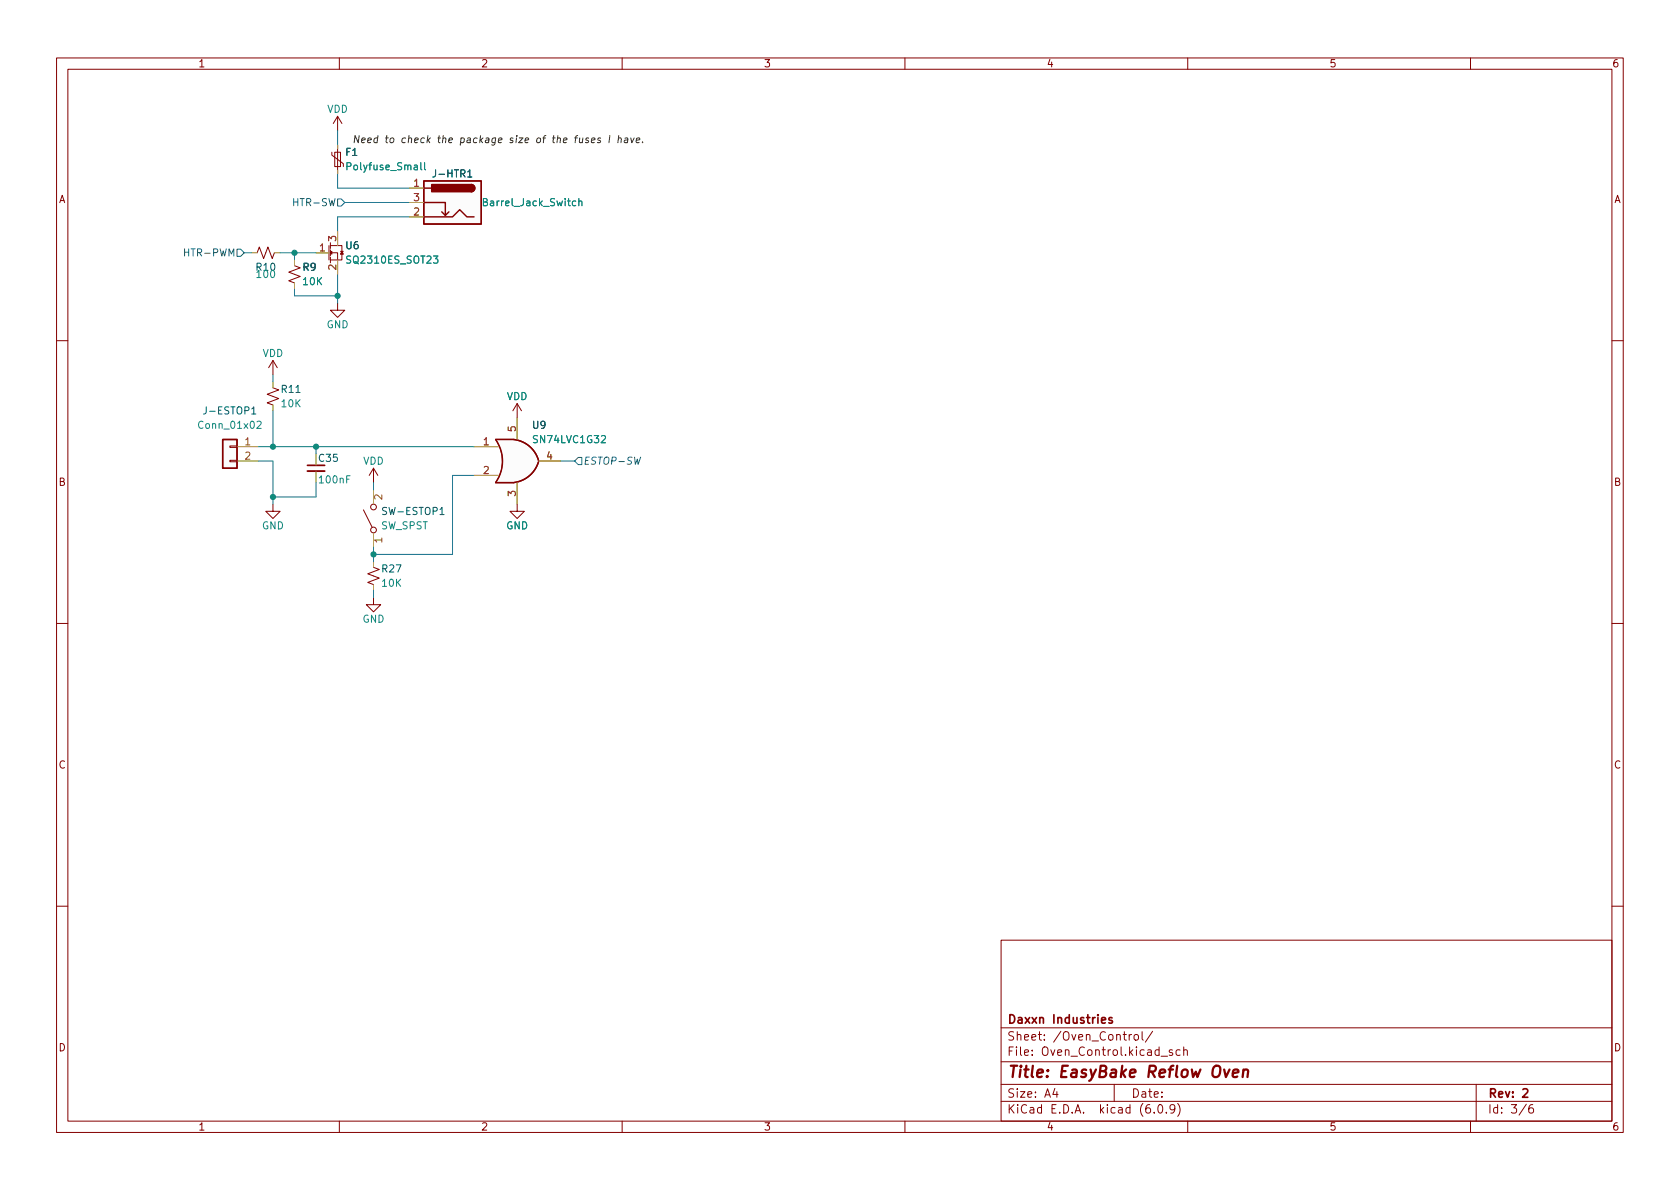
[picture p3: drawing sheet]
<svg xmlns="http://www.w3.org/2000/svg" width="297mm" height="210mm" viewBox="0 0 297 210" stroke-linecap="round" stroke-linejoin="round" font-family="sans-serif">
<g fill="none" stroke="#840000" stroke-width=".18">
<path d="M10 10.2h277v190.1h-277zM12 12.2h273v186.1h-273zM60 10.2v2M110 10.2v2M160 10.2v2M210 10.2v2M260 10.2v2M58.7 26.9v.5l2 1.6v.5M59.2 26.9h1v2.6h-1zM59.7 20.6v2.5M59.7 25.6v5.1M59.7 20.6l-.8 1.2"/>
<path d="M59.7 20.6l.8 1.2M45.5 44.7l.3-1 .8 2 .8-2 .7 2 .4-1M52.1 47l1 .4-2 .7 2 .8-2 .8 1 .3M58.2 43.4v2.6M58.4 46h1.3M58.4 43.4h2.1v2.6h-.8M58.4 44.7h1.3v1.3M58.4 44.7l.3-.3v.6zM58.4 42.9v1M58.4 44.2v1M58.4 45.5v1M59.7 53.6v1.3h1.3l-1.3 1.2-1.3-1.2h1.3"/>
<path d="M60.2 44.4h.5M10 60.2h2M40.6 78.9h1.3v.2h-1.3zM48.3 68.6l1 .4-2.1 .7 2.1 .8-2.1 .7 1.1 .4M48.3 63.7l-.8 1.3M48.3 63.7v2.6M48.3 63.7l.7 1.3M90.8 77.7h-3.2a6.6 6.6 0 0 1 0 7.6h3.2M91.4 71.4l-.7 1.2M91.4 71.4v2.5M91.4 71.4l.8 1.2M285 60.2h2"/>
<path d="M40.6 81.4h1.3v.3h-1.3zM48.3 89.1v1.3h1.2l-1.2 1.3-1.3-1.3h1.3M64.3 90.2l1.5 3M66 82.8l-.7 1.3M66 82.8v2.5M66 82.8l.8 1.3M91.4 89.1v1.3h1.3l-1.3 1.3-1.2-1.3h1.2M10 110.2h2M66 105.7v1.2h1.3l-1.3 1.3-1.2-1.3h1.2M66 100.3l1.1 .4-2.1 .8 2.1 .7-2.1 .8 1 .4M285 110.2h2M10 160.2h2"/>
<path d="M177 166.3h108v32h-108zM285 160.2h2M60 198.3v2M110 198.3v2M160 198.3v2M177 194.8h108M177 191.8h108M177 187.8h108M177 181.8h108M186.5 192.5l-.4 1h1M186.9 193v1M197 191.8v3"/>
<path d="M199.6 182.9v1M200.1 182.9l-.3 .1-.2 .2M200.6 183.1l.2-.2 .4 .2 .1 .5-.2 .3h-.3l-.2-.1zM201.9 182.4v1.3l.2 .2M203.8 182.4l-1.3 1.9M204.1 196.7v.1M204.9 195.4l.2-.1a.81 .81 0 0 1 .6 .7 .81 .81 0 0 1-.3 .8h-.2a.81 .81 0 0 1-.6-.6 .81 .81 0 0 1 .3-.8zM205.3 186.8h1.1M206.2 196.7v.1M207.3 185.7l-.4-.1-.2 .2 .1 .3 .5 .1v.4h-.6M207.7 196l-.3 .3h-.3l-.2-.3 .1-.6 .4-.1 .2 .2a.99 .99 0 0 1-.3 1.3h-.3M208.2 195.1a1.72 1.72 0 0 1 0 2.3"/>
<path d="M208.6 185.7l-.4-.1-.3 .3v.4l.2 .3h.5M209.3 185.8l.2-.2 .4 .1v.9M209.3 185.1v1.5M210 198.3v2M260 198.3v2M261 191.8v6.5M269.9 195.3l-1.3 1.9M271 195.3a.6 .6 0 0 0-.7 .7v.5l.1 .3h.5l.2-.1 .1-.5-.2-.2-.4-.1-.3 .3"/>
<circle cx="66" cy="89.7" r=".51"/>
<circle cx="66" cy="93.7" r=".51"/>
</g>
<path d="M54.4 82.3h3M196.6 180l-.3-.1-.2 .2v.3l.5 .1v.4h-.5M269.3 192.7l.5-.2 .3 .2v.3l-.9 1h.9" fill="none" stroke="#840000" stroke-width=".3"/>
<path d="M216.4 189.1l.4 1.4 .6-1.4M218 189.8l1-.2-.1-.4-.2-.1-.6 .1-.2 1 .3 .3 .6-.1M219.8 189.3a.49 .49 0 0 1 .9 .1l-.1 1.1M219.9 189.1l-.2 1.4" fill="none" stroke="#840000" stroke-width=".4"/>
<g fill="none" stroke="#a0a006" stroke-width=".18">
<path d="M59.7 25.6v.7M59.7 30.1v.6M72.4 33.3h2.5M72.4 38.3h2.5M72.4 35.8h2.5M44.4 44.7h1.1M48.5 44.7h1M52.1 46v1M52.1 50v1M55.9 44.7h2.2M59.7 40.9v2.5M59.7 46v2.5"/>
<path d="M41.9 79h3.8M48.3 67.6v1M48.3 71.6v1M83.8 79h4.3M91.4 73.9v3.8M41.9 81.5h3.8M55.9 80.3v2M55.9 83.3v2M66 86.6v2.5M66 94.2v2.6M66 99.3v1M83.8 84.1h4.3"/>
<path d="M91.4 85.3v3.8M95.2 81.5h3.9M66 103.4v1"/>
</g>
<g fill="#fcfcfc" stroke="#fcfcfc" stroke-width=".18">
<path d="M74.9 32h10.2v7.6h-10.2z"/>
<path d="M39.4 77.7h2.5v5.1h-2.5z"/>
<path d="M90.2 80.2l5 1.3a5.2 5.2 0 0 1-4.4 3.8z"/>
<path d="M87.6 85.3h3.2z"/>
<path d="M87.6 77.7h3.2z"/>
<path d="M87.6 77.7h3.2v7.6h-3.2a6.7 6.7 0 0 0 0-7.6z"/>
<path d="M90.8 77.7a5.1 5.1 0 0 1 4.4 3.8l-4.9 1.3z"/>
</g>
<path d="M74.9 32h10.2v7.6h-10.2zM74.9 35.8h3.8v2.3l.7-.6M74.9 38.3h5.1l1.3-1.2 1.2 1.2h1.3M74.9 33.3h1.3M78.1 37.5l.6 .6M83.3 32.6a.64 .64 0 0 1 .6 .7 .64 .64 0 0 1-.6 .6M39.4 77.7h2.5v5.1h-2.5zM87.6 77.7h3.2M87.6 77.7a6.6 6.6 0 0 1 0 7.6M90.8 77.7a5.1 5.1 0 0 1 4.4 3.8 5.2 5.2 0 0 1-4.4 3.8M87.6 85.3h3.2" fill="none" stroke="#840000" stroke-width=".25"/>
<g fill="#840000" stroke="#840000" stroke-width=".25">
<path d="M83.3 32.6a.64 .64 0 0 1 .6 .7 .64 .64 0 0 1-.6 .6z"/>
<path d="M76.3 32.6h7v1.3h-7z"/>
</g>
<path d="M82.7 31.3h.7M44.5 73.2h.7" fill="none" stroke="#005550" stroke-width=".18"/>
<path d="M74.4 28.8v1.1l.2 .1M75.1 28.8v1.1l.2 .1M102.3 35.7l.2-.2 .3 .1 .1 .8M102.3 35.1v1.3M45.4 74.6l.5-.1 .3 .3-.8 1h.8" fill="none" stroke="#128875" stroke-width=".18"/>
<path d="M60.5 44.4l.2 .6h-.5z" fill="#840000" stroke="#840000" stroke-width=".18"/>
<path d="M54.4 83.3h3" fill="none" stroke="#840000" stroke-width=".33"/>
<path d="M51.9 35.1v1.3M51.9 35.7h.7M59.7 35.2h.6l.7 .6-.7 .6h-.6zM32.6 44v1.3M32.6 44.6h.8M41.9 44.1h.6l.7 .6-.7 .6h-.6zM101.6 81.5l.6-.6h.7v1.3h-.7z" fill="none" stroke="#345372" stroke-width=".18"/>
<path d="M104.1 24.5l-.3-.1-.2 .2 .4 .3v.3h-.5M104.6 24.8l.6-.1v-.2l-.4-.1-.2 .2v.6h.5M106.2 24.5l-.3-.1-.2 .2v.2l.4 .1v.3h-.5M107.8 24l-.1 1.2M109.3 24.5l.2-.1 .3 .1v.7M109.4 24l-.2 1.2M110.5 24.5h.5l-.1 .7M111 24.7l-.4 .1-.2 .1 .1 .3h.4M111.5 24.4l.2 .8 .4-.8M112.5 24.8l.6-.1v-.2l-.4-.1-.2 .2v.6h.5M113.6 25.1v.1" fill="none" stroke="#2c2c2c" stroke-width=".18"/>
<g fill="none" stroke="#0a73a0" stroke-width=".18">
<path d="M59.7 23.1v2.5M59.7 30.7v2.6h12.7M61 35.8h11.4M72.4 38.3h-12.7v2.6M43.2 44.7h1.2M49.5 44.7h6.4M52.1 44.7v1.3M52.1 51v1.3h7.6M59.7 48.5v5.1M45.7 79h38.1M48.3 66.3v1.3M48.3 72.6v6.4"/>
<path d="M55.9 79v1.3M45.7 81.5h2.6v7.6M55.9 85.3v2.6h-7.6M66 85.3v1.3M66 96.8v2.5M83.8 84.1h-3.8v13.9h-14M99.1 81.5h2.5M66 104.4v1.3"/>
</g>
<g fill="#028f99" stroke="#028f99" stroke-width=".18">
<circle cx="59.7" cy="52.3" r=".46"/>
<circle cx="52.1" cy="44.7" r=".46"/>
<circle cx="48.3" cy="79" r=".46"/>
<circle cx="66" cy="98" r=".46"/>
<circle cx="55.9" cy="79" r=".46"/>
<circle cx="48.3" cy="87.9" r=".46"/>
</g>
<text font-size="2.8" fill="#840000" x="178" y="190.6">Title: EasyBake Reflow Oven</text>
<g font-size="2.1" fill="#840000">
<text x="178" y="184">Sheet: /Oven_Control/</text>
<text x="178" y="181">Daxxn Industries</text>
<text x="178" y="186.7">File: Oven_Control.kicad_sch</text>
<text x="178" y="196.9">KiCad E.D.A. kicad (6.0.9)</text>
<text x="178" y="194.1">Size: A4</text>
<text x="200" y="194.1">Date:</text>
<text x="263" y="194.1">Rev: 2</text>
<text x="263" y="196.9">Id: 3/6</text>
</g>
<g font-size="1.8" fill="#840000">
<text x="35" y="11.9">1</text>
<text x="85" y="11.9">2</text>
<text x="135" y="11.9">3</text>
<text x="185" y="11.9">4</text>
<text x="235" y="11.9">5</text>
<text x="285" y="11.9">6</text>
<text x="10.3" y="35.9">A</text>
<text x="285.3" y="35.9">A</text>
<text x="10.3" y="85.9">B</text>
<text x="285.3" y="85.9">B</text>
<text x="10.3" y="135.9">C</text>
<text x="285.3" y="135.9">C</text>
<text x="10.3" y="185.9">D</text>
<text x="285.3" y="185.9">D</text>
<text x="35" y="199.9">1</text>
<text x="85" y="199.9">2</text>
<text x="135" y="199.9">3</text>
<text x="185" y="199.9">4</text>
<text x="235" y="199.9">5</text>
<text x="285" y="199.9">6</text>
</g>
<g font-size="1.8" fill="#128875">
<text x="57.8" y="19.9">VDD</text>
<text x="61.7" y="30.1">Polyfuse_Small</text>
<text x="85.8" y="36.4">Barrel_Jack_Switch</text>
<text x="61.6" y="46.6">SQ2310ES_SOT23</text>
<text x="45.5" y="49.1">100</text>
<text x="53.6" y="50.4">10K</text>
<text x="57.7" y="58">GND</text>
<text x="46.4" y="63.1">VDD</text>
<text x="89.6" y="70.7">VDD</text>
<text x="35.4" y="75.8">Conn_01x02</text>
<text x="49.8" y="72">10K</text>
<text x="64.2" y="82.2">VDD</text>
<text x="94.5" y="78.4">SN74LVC1G32</text>
<text x="56.6" y="85.5">100nF</text>
<text x="46.3" y="93.6">GND</text>
<text x="67.3" y="93.6">SW_SPST</text>
<text x="89.5" y="93.6">GND</text>
<text x="67.6" y="103.8">10K</text>
<text x="64.1" y="110.1">GND</text>
</g>
<g font-size="1.8" fill="#005550">
<text x="61.2" y="27.6">F1</text>
<text x="76.9" y="31.4">J-HTR1</text>
<text x="45.4" y="47.9">R10</text>
<text x="53.5" y="47.9">R9</text>
<text x="61.2" y="44.1">U6</text>
<text x="49.8" y="69.5">R11</text>
<text x="36.4" y="73.3">J-ESTOP1</text>
<text x="94.2" y="75.8">U9</text>
<text x="56.4" y="81.7">C35</text>
<text x="67.9" y="91.1">SW-ESTOP1</text>
<text x="67.6" y="101.2">R27</text>
</g>
<text font-size="1.8" fill="#2c2c2c" x="62.2" y="25.3">Need to check the package size of the fuses I have.</text>
<g font-size="1.8" fill="#8c5a0a">
<text x="73.2" y="33">1</text>
<text x="73.2" y="35.6">3</text>
<text x="73.2" y="38.1">2</text>
<text x="56.5" y="44.4">1</text>
<text x="59.4" y="47.7" transform="rotate(-90 59.4 47.7)">2</text>
<text x="59.4" y="42.7" transform="rotate(-90 59.4 42.7)">3</text>
<text x="91.2" y="76.3" transform="rotate(-90 91.2 76.3)">5</text>
<text x="43.3" y="78.7">1</text>
<text x="43.3" y="81.3">2</text>
<text x="85.5" y="78.7">1</text>
<text x="85.5" y="83.8">2</text>
<text x="96.7" y="81.3">4</text>
<text x="67.6" y="88.4" transform="rotate(-90 67.6 88.4)">2</text>
<text x="91.2" y="87.7" transform="rotate(-90 91.2 87.7)">3</text>
<text x="67.6" y="96" transform="rotate(-90 67.6 96)">1</text>
</g>
<g font-size="1.8" fill="#345372">
<text x="52.4" y="36.4">HTR-SW</text>
<text x="33.2" y="45.3">HTR-PWM</text>
<text x="103.1" y="82.2">ESTOP-SW</text>
</g>
</svg>
